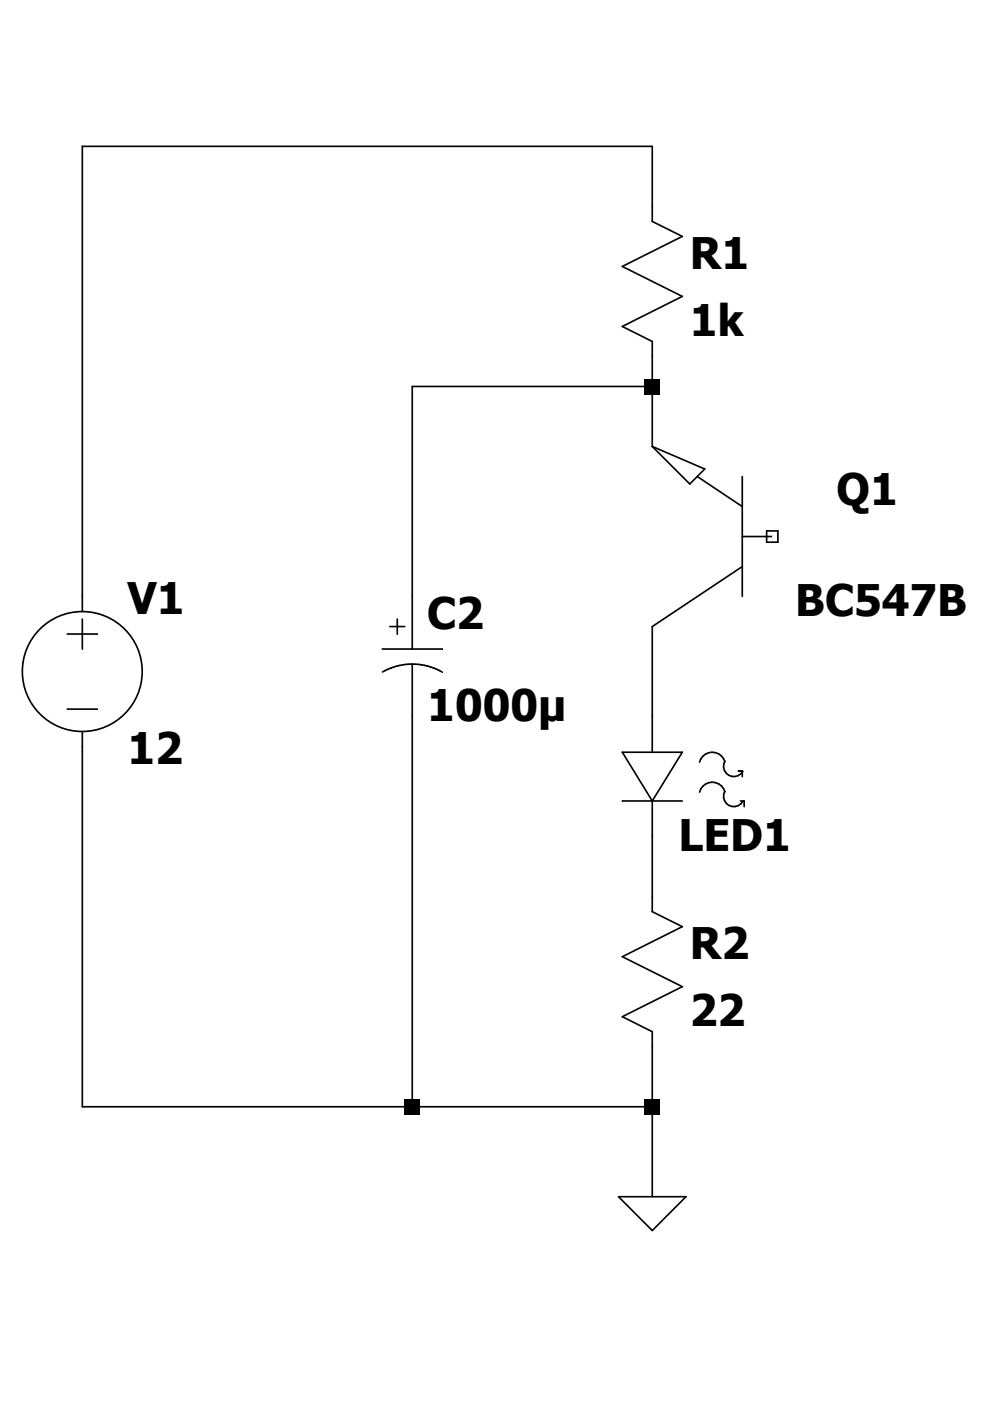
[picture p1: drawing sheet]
Version 4
SHEET 1 1400 1076
WIRE 128 -256 -176 -256
WIRE 128 -224 128 -256
WIRE 128 -128 128 -144
WIRE 128 -128 0 -128
WIRE 128 -96 128 -128
WIRE -176 -16 -176 -256
WIRE 0 -16 0 -128
WIRE 128 48 128 0
WIRE 128 144 128 112
WIRE -176 256 -176 64
WIRE 0 256 0 48
WIRE 0 256 -176 256
WIRE 128 256 128 224
WIRE 128 256 0 256
WIRE 128 304 128 256
FLAG 128 304 0
SYMBOL npn 192 0 R180
WINDOW 0 -67 74 Left 2
WINDOW 3 -104 15 Left 2
SYMATTR InstName Q1
SYMATTR Value BC547B
SYMBOL res 112 -240 R0
SYMATTR InstName R1
SYMATTR Value 1k
SYMBOL voltage -176 -32 R0
WINDOW 123 0 0 Left 0
WINDOW 39 0 0 Left 0
SYMATTR InstName V1
SYMATTR Value 12
SYMBOL res 112 128 R0
SYMATTR InstName R2
SYMATTR Value 22
SYMBOL Contrib\\Wurth\\Optoelectronics\\LightingLED\\WL-SWTP 128 96 R0
WINDOW 38 17 15 Invisible 2
SYMATTR InstName LED1
SYMBOL polcap -16 -16 R0
SYMATTR InstName C2
SYMATTR Value 1000µ
SYMATTR SpiceLine V=25V
TEXT -72 304 Left 2 !.tran 1
